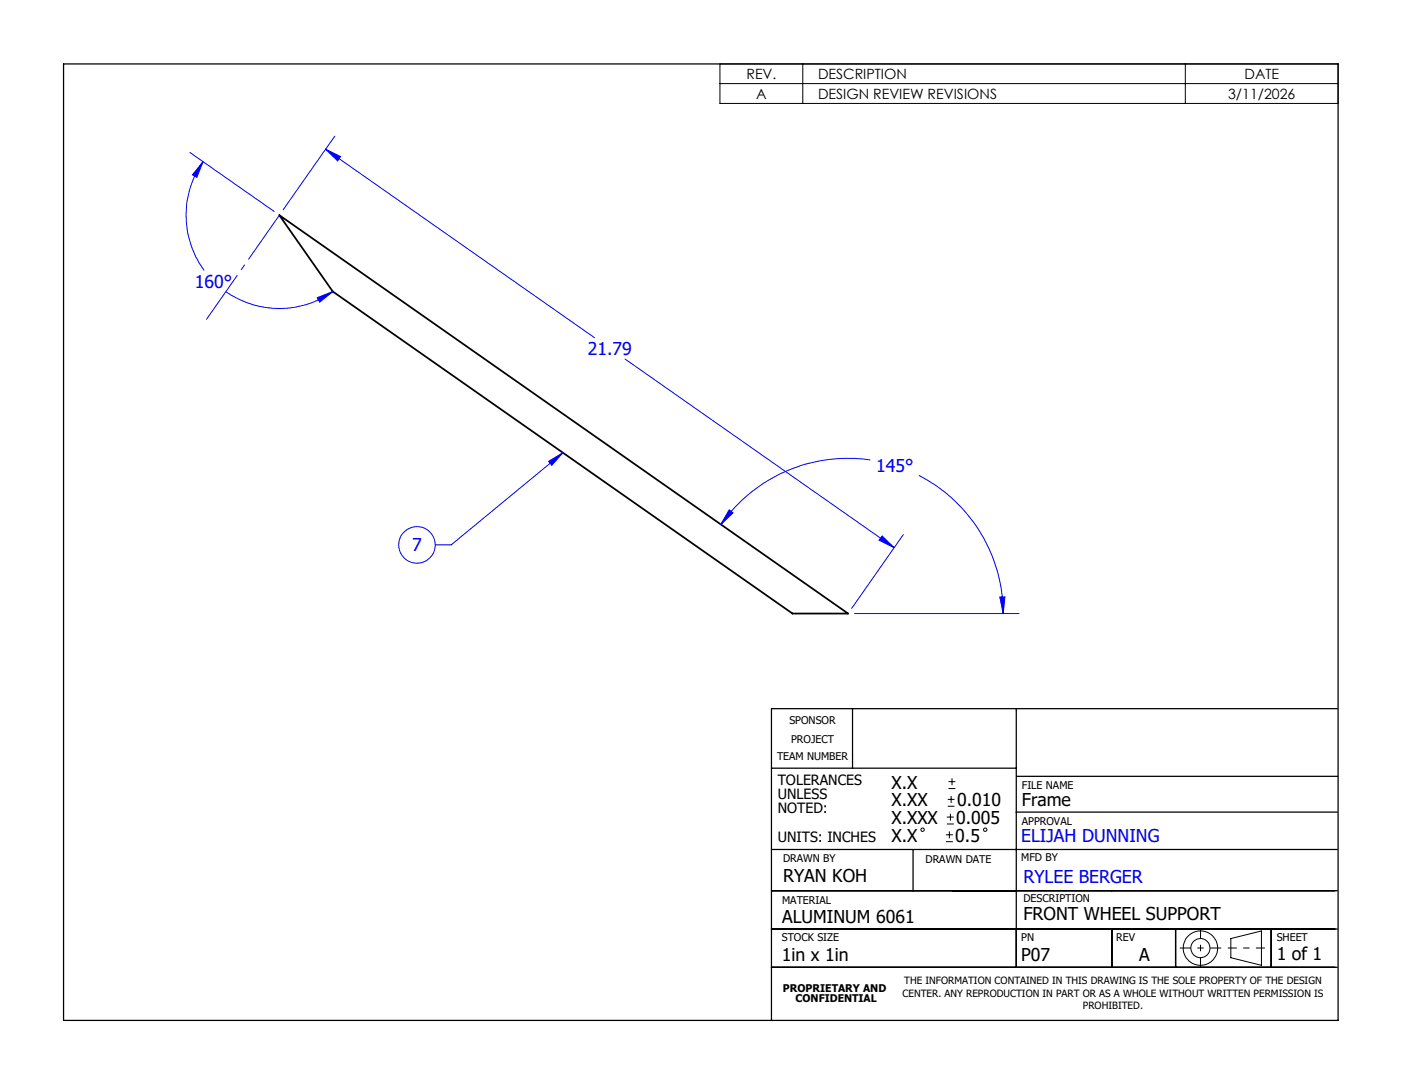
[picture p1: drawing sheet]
<svg xmlns="http://www.w3.org/2000/svg" width="279mm" height="216mm" viewBox="0 0 279 216" stroke-linecap="round" stroke-linejoin="round" font-family="sans-serif">
<path d="M55.7 42.9l113.3 79.3h-11.1l-91.6-64.1z" fill="none" stroke="#000" stroke-width=".35"/>
<g fill="none" stroke="#000" stroke-width=".2">
<path d="M143.5 12.7h123.2v7.9h-123.2zM143.5 16.7h123.2M160 12.7v7.9M236.2 12.7v7.9M188.9 159.2h1.3M189 157.1h1.4M189 155.7h1.4M189.5 158.5v1.4M189.7 155v1.4M188.5 167.6h1.4M188.5 166.3h1.4M188.7 164.1h1.4"/>
<path d="M188.7 162.7h1.4M188.9 160.6h1.3M189.2 165.6v1.4M189.4 162.1v1.3M245.3 186.9l6.1-1.5v6.9l-6.1-1.6z"/>
<circle cx="183.8" cy="165.3" r=".34"/>
<circle cx="196.3" cy="165.3" r=".34"/>
<circle cx="239.2" cy="188.8" r="3.4"/>
<circle cx="239.2" cy="188.8" r="1.9"/>
</g>
<g fill="none" stroke="#00f" stroke-width=".2">
<path d="M37.9 30.4l16.7 11.7M40.5 32.2l-1.3 3.1-.9-.5zM40.5 32.2a18.5 18.5 0 0 0 .2 21.7M64.9 29.7l3 1.5-.6 .8zM64.9 29.7l53.6 37.6M66.7 27.1l-10.3 14.7M63.2 59.3l3.1-1.2-2.6 2.1zM66.3 58.1a18.5 18.5 0 0 1-21.2 0M124.6 71.5l53.6 37.6M109.3 91.9l2.9-1.7-2.2 2.5zM112.2 90.2l-22.3 18.3h-3.2M173.5 91.6a31 31 0 0 0-29.8 12.9"/>
<path d="M183.1 94.7a30.9 30.9 0 0 1 16.8 27.5M145.3 101.6l.8 .6-2.4 2.3zM175.8 106.8l2.4 2.3-3-1.5zM180 106.5l-10.3 14.7M199.2 118.9h1.1l-.4 3.3zM170.3 122.2h32.8"/>
<circle cx="83.1" cy="108.5" r="3.6"/>
</g>
<path d="M235.1 188.8h8.3" fill="none" stroke="#000" stroke-width=".2" stroke-dasharray="15.2 1.3 1.3 1.3" stroke-dashoffset="13" stroke-linecap="butt"/>
<path d="M239.2 185v7.6" fill="none" stroke="#000" stroke-width=".2" stroke-dasharray="15.2 1.3 1.3 1.3" stroke-dashoffset="13.3" stroke-linecap="butt"/>
<path d="M244.7 188.8h7.4" fill="none" stroke="#000" stroke-width=".2" stroke-dasharray="15.2 1.3 1.3 1.3" stroke-dashoffset="13.4" stroke-linecap="butt"/>
<path d="M55.7 42.8l-14.6 20.8" fill="none" stroke="#00f" stroke-width=".2" stroke-dasharray="15.2 1.3 1.3 1.3" stroke-dashoffset="4.4" stroke-linecap="butt"/>
<g fill="none" stroke="#000" stroke-width=".25">
<path d="M12.7 12.7h254v190.5h-254zM153.7 153h48.8M169.9 141.1v11.9M202.5 141.1v51.6M202.6 154.6h64M266.5 141.1h-112.8v62.1M153.7 177.4h112.8M153.7 169.2h112.8M182 169.2v8.2M202.5 161.7h64M153.7 192.7h112.8M153.7 185h112.8"/>
<path d="M221.6 185v7.7M234.3 185v7.7M253.3 185v7.7"/>
</g>
<path d="M64.9 29.7l3 1.5-.6 .8zM175.8 106.8l2.4 2.3-3-1.5zM199.2 118.9h1.1l-.4 3.3zM145.3 101.6l.8 .6-2.4 2.3zM40.5 32.2l-1.3 3.1-.9-.5zM63.2 59.3l3.1-1.2-2.6 2.1zM109.3 91.9l2.9-1.7-2.2 2.5z" fill="#00f"/>
<g font-size="3.5" fill="#00f">
<text x="38.8" y="57.4">160°</text>
<text x="117.2" y="70.8">21.79</text>
<text x="174.6" y="94.1">145°</text>
<text x="82.2" y="109.8">7</text>
<text x="203.5" y="167.6">ELIJAH DUNNING</text>
<text x="204" y="175.8">RYLEE BERGER</text>
</g>
<g font-size="3.5">
<text x="177.7" y="157.1">X.X</text>
<text x="177.7" y="160.6">X.XX</text>
<text x="190.7" y="160.6">0.010</text>
<text x="203.6" y="160.6">Frame</text>
<text x="177.7" y="164.1">X.XXX</text>
<text x="177.7" y="167.6">X.X</text>
<text x="190.4" y="167.6">0.5</text>
<text x="190.6" y="164.1">0.005</text>
<text x="156.1" y="175.7">RYAN KOH</text>
<text x="155.9" y="183.8">ALUMINUM 6061</text>
<text x="204" y="183.3">FRONT WHEEL SUPPORT</text>
<text x="155.8" y="191.4">1in x 1in</text>
<text x="203.5" y="191.3">P07</text>
<text x="227" y="191.4">A</text>
<text x="254.4" y="191.3">1 of 1</text>
</g>
<g font-size="2.8">
<text x="148.8" y="15.7">REV.</text>
<text x="163" y="15.7">DESCRIPTION</text>
<text x="248" y="15.7">DATE</text>
<text x="150.7" y="19.7">A</text>
<text x="163" y="19.7">DESIGN REVIEW REVISIONS</text>
<text x="244.8" y="19.7">3/11/2026</text>
<text x="155" y="156.3">TOLERANCES</text>
<text x="155" y="159.2">UNLESS</text>
<text x="155" y="162">NOTED:</text>
<text x="155" y="167.6">UNITS: INCHES</text>
</g>
<g font-size="2.1">
<text x="157.3" y="144.2">SPONSOR</text>
<text x="157.7" y="148">PROJECT</text>
<text x="154.8" y="151.5">TEAM NUMBER</text>
<text x="203.6" y="157.1">FILE NAME</text>
<text x="203.6" y="164.4">APPROVAL</text>
<text x="156.1" y="171.7">DRAWN BY</text>
<text x="184.4" y="171.9">DRAWN DATE</text>
<text x="203.5" y="171.5">MFD BY</text>
<text x="204" y="179.6">DESCRIPTION</text>
<text x="155.9" y="180.1">MATERIAL</text>
<text x="155.8" y="187.5">STOCK SIZE</text>
<text x="203.5" y="187.4">PN</text>
<text x="222.5" y="187.4">REV</text>
<text x="254.4" y="187.4">SHEET</text>
<text x="156" y="197.5">PROPRIETARY AND</text>
<text x="158.6" y="199.6">CONFIDENTIAL</text>
</g>
<g font-size="2">
<text x="180.2" y="196">THE INFORMATION CONTAINED IN THIS DRAWING IS THE SOLE PROPERTY OF THE DESIGN</text>
<text x="179.8" y="198.5">CENTER. ANY REPRODUCTION IN PART OR AS A WHOLE WITHOUT WRITTEN PERMISSION IS</text>
<text x="215.8" y="201">PROHIBITED.</text>
</g>
</svg>
